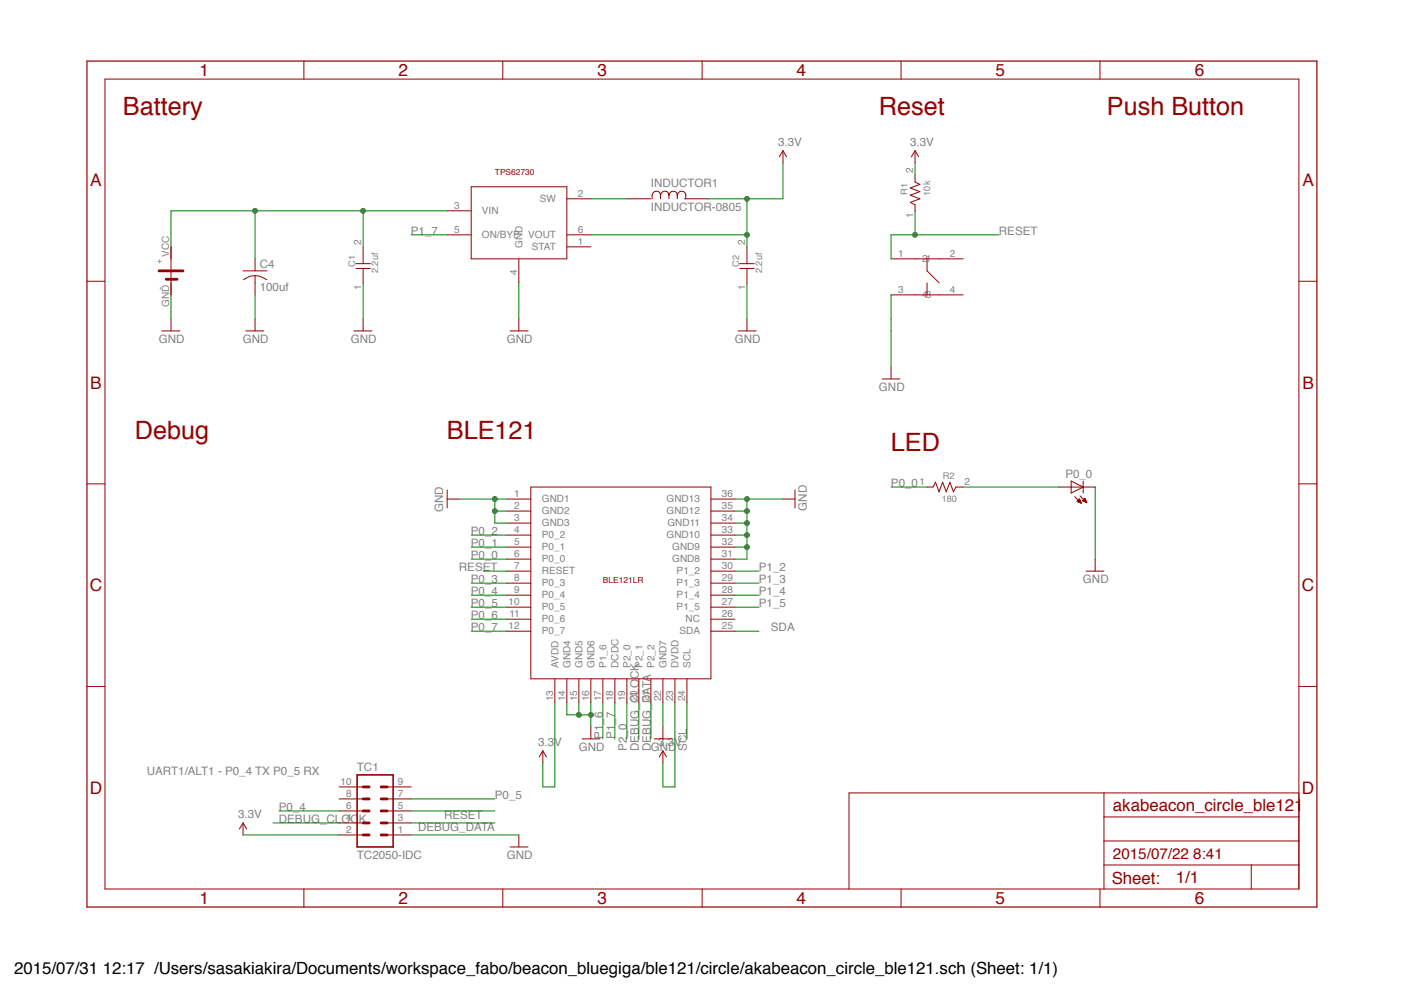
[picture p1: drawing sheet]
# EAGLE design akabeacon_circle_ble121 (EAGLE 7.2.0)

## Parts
BLE1  BLUEGIGA-BLE121LR  [BLUEGIGA-BLE121LR]
C1  2.2uf  CAPACITOR0603  [0603]
C2  2.2uf  CAPACITOR0603  [0603]
C4  100uf  C-USC3225  [C3225]
INDUCTOR1  INDUCTOR-0805  [INDUCTOR-0805]
P0_0  LEDCHIP-LED0603  [CHIP-LED0603]
R1  10k  RESISTOR0603  [0603]
R2  180  RESISTOR0603  [0603]
TC1  TC2050-IDC-NL  [TC2050-IDC-NL]
TPS1  TI-TPS62730  [TI-TPS62730]
U$1  CIRCLE-TYPE1  [CIRCLE-TYE1-TC2030]
U$5  SWICTH-4P(KMR2)  [SWITCH-4P(KMR2)]

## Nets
3.3V: BLE1.13(AVDD) BLE1.23(DVDD) C2.2 INDUCTOR1.P$2 R1.2 TC1.2 TPS1.6(VOUT)
DEBUG_CLOCK: BLE1.20(P2_1) TC1.4
DEBUG_DATA: BLE1.21(P2_2) TC1.3
GND: BLE1.1(GND1) BLE1.2(GND2) BLE1.3(GND3) BLE1.22(GND7) BLE1.31(GND8) BLE1.32(GND9) BLE1.33(GND10) BLE1.34(GND11) BLE1.35(GND12) BLE1.36(GND13) C1.1 C2.1 C4.2 P0_0.C TC1.1 TPS1.4(GND) U$1.GND U$5.3
N$1: C1.2 C4.1 TPS1.3(VIN) U$1.VCC
N$2: P0_0.A R2.2
N$5: INDUCTOR1.P$1 TPS1.2(SW)
N$8: BLE1.14(GND4) BLE1.15(GND5) BLE1.16(GND6) ; supply symbol labelled GND
P0_0: BLE1.6(P0_0) R2.1
P0_1: BLE1.5(P0_1)
P0_2: BLE1.4(P0_2)
P0_3: BLE1.8(P0_3)
P0_4: BLE1.9(P0_4) TC1.6
P0_5: BLE1.10(P0_5) TC1.7
P0_6: BLE1.11(P0_6)
P0_7: BLE1.12(P0_7)
P1_2: BLE1.30(P1_2)
P1_3: BLE1.29(P1_3)
P1_4: BLE1.28(P1_4)
P1_5: BLE1.27(P1_5)
P1_6: BLE1.17(P1_6)
P1_7: BLE1.18(DCDC) TPS1.5(ON/BYP)
P2_0: BLE1.19(P2_0)
RESET: BLE1.7(RESET) R1.1 TC1.5 U$5.1
SCL: BLE1.24(SCL)
SDA: BLE1.25(SDA)
Unconnected: BLE1.26(NC) TC1.8 TC1.9 TC1.10 TPS1.1(STAT) U$5.2 U$5.4

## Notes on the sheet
- Battery | Reset | Push Button
- Debug | BLE121
- LED
- UART1/ALT1 - P0_4 TX P0_5 RX

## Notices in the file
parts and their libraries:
SparkFun: Licensing: CC v3.0 Share-Alike You are welcome to use this library for commercial purposes.
